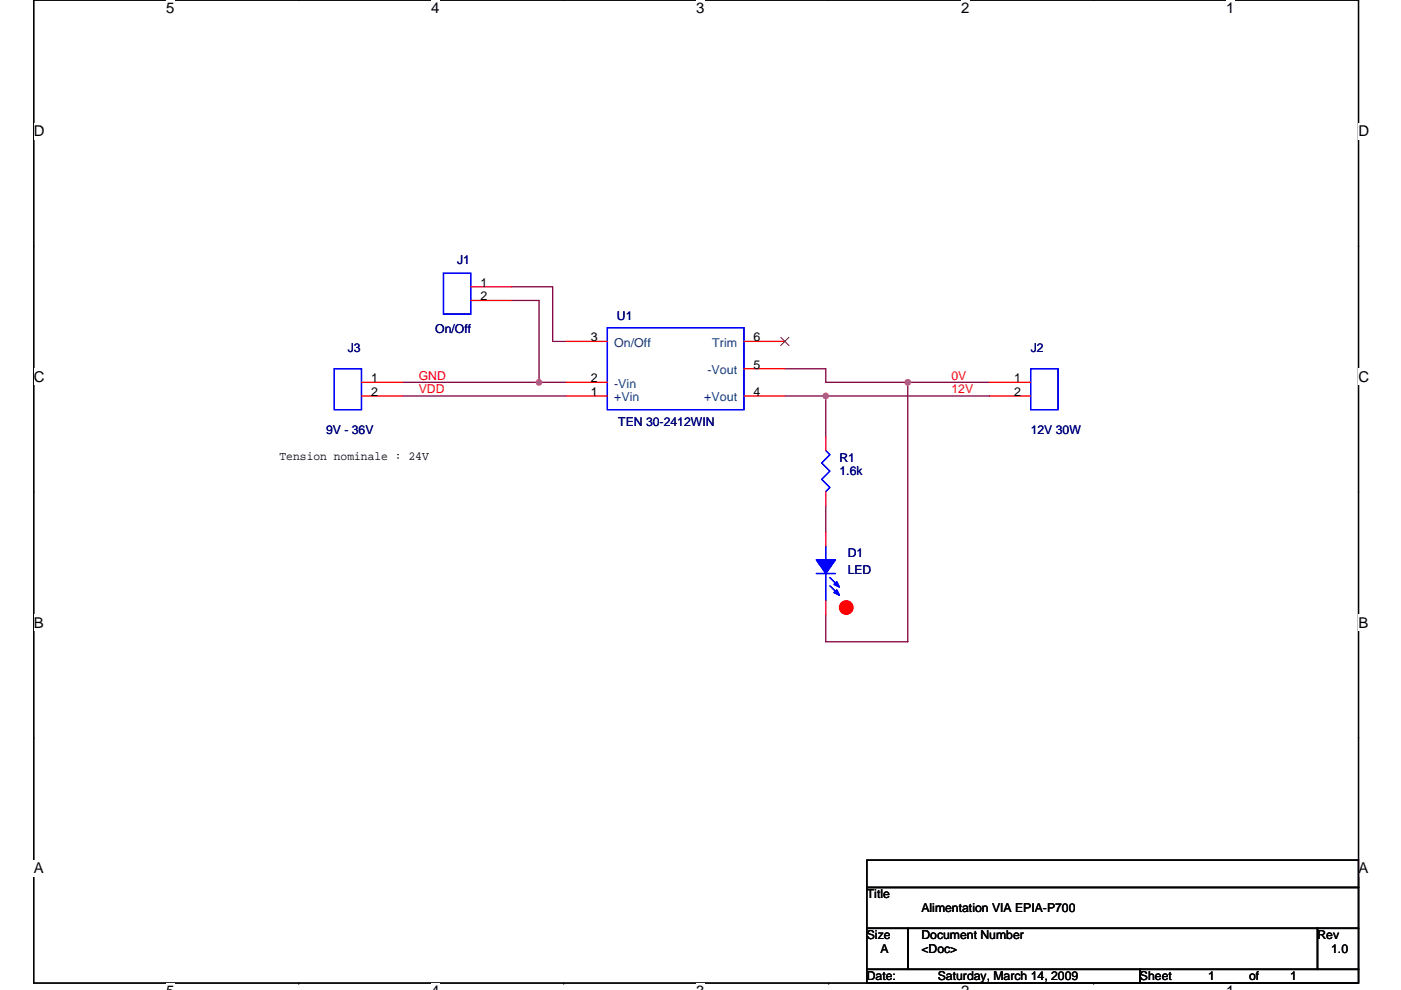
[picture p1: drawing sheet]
<svg xmlns="http://www.w3.org/2000/svg" width="297mm" height="210mm" viewBox="0 0 297 210" stroke-linecap="round" stroke-linejoin="round" font-family="sans-serif">
<path d="M7.2 0h280.8v208.5h-280.8z" fill="none" stroke="#000" stroke-width=".28"/>
<g fill="#fff">
<path d="M35.2 0h1.8v3.5h-1.8z"/>
<path d="M35.2 208.5h1.8v1.4h-1.8z"/>
</g>
<path d="M63.3 0h.1M63.3 208.5h.1" fill="none" stroke="#000" stroke-width=".28"/>
<g fill="#fff">
<path d="M91.4 0h1.8v3.5h-1.8z"/>
<path d="M91.4 208.5h1.8v1.4h-1.8z"/>
</g>
<path d="M119.5 0h.1M119.5 208.5h.1" fill="none" stroke="#000" stroke-width=".28"/>
<g fill="#fff">
<path d="M147.6 0h1.7v3.5h-1.7z"/>
<path d="M147.6 208.5h1.7v1.4h-1.7z"/>
</g>
<path d="M175.7 0h.1M175.7 208.5h.1" fill="none" stroke="#000" stroke-width=".28"/>
<g fill="#fff">
<path d="M203.8 0h1.7v3.5h-1.7z"/>
<path d="M203.8 208.5h1.7v1.4h-1.7z"/>
</g>
<path d="M231.9 0h.1M231.9 208.5h.1" fill="none" stroke="#000" stroke-width=".28"/>
<g fill="#fff">
<path d="M259.9 0h1.8v3.5h-1.8z"/>
<path d="M259.9 208.5h1.8v1.4h-1.8z"/>
<path d="M7.2 26.1h2.2v3.5h-2.2z"/>
<path d="M288 26.1h2.3v3.5h-2.3z"/>
<path d="M7.2 78.2h2.2v3.5h-2.2z"/>
<path d="M288 78.2h2.3v3.5h-2.3z"/>
</g>
<path d="M7.2 52.1h.1M288 52.1h.1" fill="none" stroke="#000" stroke-width=".28"/>
<g fill="#fff">
<path d="M7.2 130.3h2v3.5h-2z"/>
<path d="M288 130.3h2.1v3.5h-2.1z"/>
</g>
<path d="M7.2 104.3h.1M288 104.3h.1" fill="none" stroke="#000" stroke-width=".28"/>
<g fill="#fff">
<path d="M7.1 182.4h2.2v3.5h-2.2z"/>
<path d="M288 182.4h2.1v3.5h-2.1z"/>
</g>
<path d="M7.2 156.4h.1M288 156.4h.1M183.8 196.9h8.7v8.7h-8.7zM183.8 182.4h104.2v5.8h-104.2zM183.8 188.2h104.2v8.7h-104.2zM192.5 196.9h86.8v8.7h-86.8zM279.3 196.9h8.7v8.7h-8.7zM183.8 205.6h57.9v2.9h-57.9zM241.7 205.6h46.3v2.9h-46.3z" fill="none" stroke="#000" stroke-width=".28"/>
<path d="M108.5 63.7h5.8v17.4M108.5 60.8h8.7v11.6h2.9M166.4 78.2h8.7v2.9h17.4M85.3 81.1h29M85.3 84h34.8M114.3 81.1h5.8M166.4 84h8.7M175.1 84v8.7M175.1 84h34.7M192.5 81.1v55h-17.4v-5.8M192.5 81.1h17.3M175.1 107.2v5.7" fill="none" stroke="#800040" stroke-width=".28"/>
<g fill="#f0f" stroke="#f0f" stroke-width=".28">
<circle cx="114.3" cy="81.1" r=".57"/>
<circle cx="175.1" cy="84" r=".57"/>
<circle cx="192.5" cy="81.1" r=".57"/>
</g>
<circle cx="179.4" cy="128.9" r="1.44" fill="#f00" stroke="#f00" stroke-width=".28"/>
<path d="M94 57.9h5.8v8.7h-5.8zM70.9 78.2h5.7v8.7h-5.7zM128.8 69.5h28.9v17.4h-28.9zM218.5 78.2h5.8v8.7h-5.8zM175.1 95.6l.9 .8-1.8 1.8 1.8 1.7-1.8 1.8 1.8 1.7-.9 .9M175.1 115.8v2.9M173.1 121.6h4M175.1 121.6v5.8M176 122.5l1.7 1.7M176 124.2l1.7 1.8" fill="none" stroke="#00f" stroke-width=".28"/>
<g fill="none" stroke="#f00" stroke-width=".28">
<path d="M99.8 60.8h8.7M99.8 63.7h8.7M120.1 72.4h8.7M157.7 72.4h8.7M157.7 78.2h8.7M76.6 81.1h8.7M76.6 84h8.7M120.1 81.1h8.7M120.1 84h8.7M157.7 84h8.7M175.1 92.7v2.9M209.8 81.1h8.7"/>
<path d="M209.8 84h8.7M175.1 104.3v2.9M175.1 112.9v2.9M175.1 127.4v2.9"/>
</g>
<g fill="#00f" stroke="#00f" stroke-width=".28">
<path d="M173.1 118.7h4l-2 2.9z" fill-rule="evenodd"/>
<path d="M176.8 125.7l.6-.6 .6 1.2z" fill-rule="evenodd"/>
<path d="M176.8 124l.6-.6 .6 1.1z" fill-rule="evenodd"/>
<path d="M173.1 118.7h4l-2 2.9z" fill-rule="evenodd"/>
<path d="M176.8 125.7l.6-.6 .6 1.2z" fill-rule="evenodd"/>
<path d="M176.8 124l.6-.6 .6 1.1z" fill-rule="evenodd"/>
</g>
<path d="M165.5 71.5l1.8 1.8M167.3 71.5l-1.8 1.8" fill="none" stroke="#804000" stroke-width=".21"/>
<g font-size="3.2">
<text x="35.2" y="2.8">5</text>
<text x="91.4" y="2.8">4</text>
<text x="147.6" y="2.8">3</text>
<text x="203.8" y="2.8">2</text>
<text x="259.9" y="2.8">1</text>
<text x="7.2" y="28.9">D</text>
<text x="288" y="28.9">D</text>
<text x="7.2" y="81">C</text>
<text x="288" y="81">C</text>
<text x="7.2" y="133.1">B</text>
<text x="288" y="133.1">B</text>
<text x="7.2" y="185.3">A</text>
<text x="288" y="185.3">A</text>
</g>
<g font-size="2.6" fill="#000080">
<text x="96.9" y="55.9">J1</text>
<text x="92.3" y="70.7">On/Off</text>
<text x="130.8" y="67.8">U1</text>
<text x="73.7" y="74.7">J3</text>
<text x="218.5" y="74.7">J2</text>
<text x="69.1" y="92.1">9V - 36V</text>
<text x="131.1" y="90.4">TEN 30-2412WIN</text>
<text x="218.5" y="92.1">12V 30W</text>
<text x="178" y="97.9">R1</text>
<text x="178" y="100.8">1.6k</text>
<text x="179.7" y="118.2">D1</text>
<text x="179.7" y="121.6">LED</text>
</g>
<g font-size="2.6">
<text x="101.9" y="60.8">1</text>
<text x="101.9" y="63.7">2</text>
<text x="125.3" y="72.4">3</text>
<text x="159.8" y="72.4">6</text>
<text x="78.7" y="81.1">1</text>
<text x="78.7" y="84">2</text>
<text x="125.3" y="84">1</text>
<text x="125.3" y="81.1">2</text>
<text x="159.8" y="84">4</text>
<text x="159.8" y="78.2">5</text>
<text x="215" y="81.1">1</text>
<text x="215" y="84">2</text>
<text x="59.3" y="97.7">Tension nominale : 24V</text>
<text x="183.8" y="190.6">Title</text>
<text x="195.4" y="193.5">Alimentation VIA EPIA-P700</text>
<text x="183.8" y="199.2">Size</text>
<text x="186.7" y="202.1">A</text>
<text x="195.4" y="199.2">Document Number</text>
<text x="195.4" y="202.1">&lt;Doc&gt;</text>
<text x="279.3" y="199.2">Rev</text>
<text x="282.2" y="202.1">1.0</text>
<text x="183.8" y="207.9">Date:</text>
<text x="198.8" y="207.9">Saturday, March 14, 2009</text>
<text x="241.7" y="207.9">Sheet</text>
<text x="256.2" y="207.9">1</text>
<text x="264.9" y="207.9">of</text>
<text x="273.6" y="207.9">1</text>
</g>
<g font-size="2.6" fill="#004080">
<text x="130.2" y="73.6">On/Off</text>
<text x="151" y="73.6">Trim</text>
<text x="130.2" y="82.3">-Vin</text>
<text x="150" y="79.4">-Vout</text>
<text x="130.2" y="85.2">+Vin</text>
<text x="149.3" y="85.2">+Vout</text>
</g>
<g font-size="2.6" fill="#f00">
<text x="88.8" y="83.4">VDD</text>
<text x="88.8" y="80.5">GND</text>
<text x="201.7" y="80.5">0V</text>
<text x="201.7" y="83.4">12V</text>
</g>
</svg>
